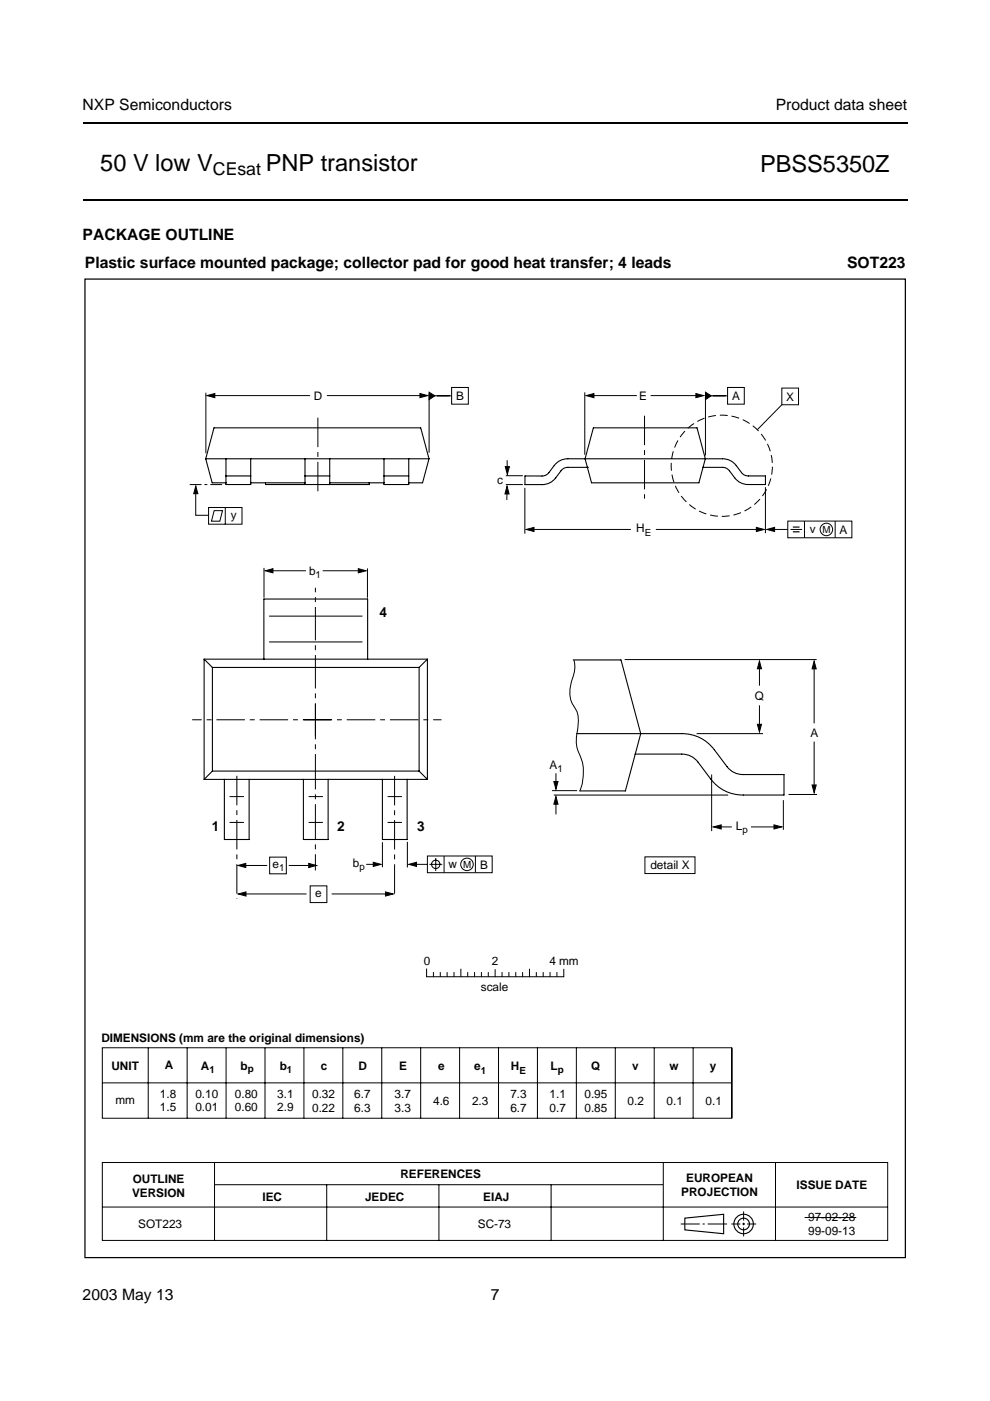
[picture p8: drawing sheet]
<svg xmlns="http://www.w3.org/2000/svg" width="210mm" height="297mm" viewBox="0 0 210 297" stroke-linecap="round" stroke-linejoin="round" font-family="sans-serif">
<path d="M17.5 26.1h174.9M17.5 42.4h174.9" fill="none" stroke="#000" stroke-width=".42"/>
<path d="M17.7 53.4h174.5v213.6h-174.5z" fill="#fff"/>
<g fill="none" stroke="#000" stroke-width=".21">
<path d="M43.6 83.3v12.8M44.9 83.9h20.9M69.3 83.9h20.5M91 83.4v12.6M91.6 83.9h4.1M95.8 82.2h3.5v3.5h-3.5zM107.5 97.6l.1 2.5M124 83.2v13.2M125 83.9h10M137.9 83.9h10.5M149.6 83.8v12.8M150.2 83.9h4"/>
<path d="M154.3 82.2h3.5v3.5h-3.5zM165.8 82.3h3.5v3.5h-3.5zM165.8 85.8l-5.2 5.3M41.5 103.6v5.7h2.7M44.2 107.6h7.1v3.5h-7.1zM45.4 108.3h1.8l-.6 2.2h-1.8zM47.8 107.6v3.5M107.2 100.9h3.7M107.2 102.7h3.7M107.5 104.1v1.9M111.3 103.4v9.8M112.4 112.3h21.4"/>
<path d="M139.1 112.3h21.9M162.3 103.3v9.7M163.5 112.3h3.5M167 110.5h13.6v3.5h-13.6zM167.6 112.3h2.5M170.6 110.5v3.5M177.1 110.5v3.5M56 120.4v6.3M57.1 136.1h19.7M57.1 130.6h19.7M57.2 121h7.7M68.4 121h8.3"/>
<path d="M77.9 120.5v6.2M121.7 139.9a7 7 0 0 1-.5 4.5 6.2 6.2 0 0 0 1 6.2 5.7 5.7 0 0 1 .4 3.3 9.9 9.9 0 0 0-.1 5.1 10 10 0 0 1 .4 8.7M132.4 139.8h40.8M147.7 155.5h14.1M161 140.9v4.5M161 149.5v4.9M172.6 141.3v12.1M172.6 157.2v9.8M48.7 168.9h3M48.7 174.4h3M65.5 168.9h2.9M65.5 174.4h2.9"/>
<path d="M81.1 178.6v5.3M82.2 168.9h3M82.2 174.4h3M86.4 178.5v5.4M117 167.6h5.4M117.4 168.6h37M117.9 163.9v2.9M117.9 169.9v2.8M150.9 164.2v12M152.2 175.3h3M159.2 175.3h5.4M166.1 169.6v6.3"/>
<path d="M167.2 168.4h6M51.4 183.5h5.2M51.4 189.5h13.6M57.2 181.7h3.5v3.6h-3.5zM61.2 183.5h5M65.8 187.8h3.5v3.6h-3.5zM70.3 189.5h12.2M77.6 183.3h2.3M87.6 183.3h3M90.6 181.5h13.8v3.5h-13.8zM91 183.3h2.8M92.4 181.9v2.8"/>
<path d="M94.2 181.5v3.5M100.8 181.5v3.5M136.7 181.7h10.7v3.5h-10.7zM90.4 205.5v1.6h29.1v-1.6M91.9 206.2v.8M93.3 206.2v.8M94.8 206.2v.8M96.3 206.2v.8M97.7 205.5v1.5M99.2 206.2v.8M100.6 206.2v.8M102.1 206.2v.8"/>
<path d="M103.5 206.2v.8M105 205.6v1.5M106.4 206.2v.8M107.9 206.2v.8M109.4 206.2v.8M110.8 206.2v.8M112.3 205.5v1.5M113.7 206.2v.8M115.2 206.2v.8M116.6 206.2v.8M118.1 206.2v.8M21.7 222.1h133.4v15h-133.4z"/>
<path d="M21.7 229.6h133.4M31.4 222.1v15M39.7 222.1v15M47.9 222.1v15M56.2 222.1v15M64.4 222.1v15M72.7 222.1v15M80.9 222.1v15M89.2 222.1v15M97.4 222.1v15M105.7 222.1v15M113.9 222.1v15"/>
<path d="M122.2 222.1v15M130.5 222.1v15M138.7 222.1v15M147 222.1v15M155.2 222.1v15M21.7 246.5h166.5v16.5h-166.5zM21.7 255.9h166.5M45.5 246.5v16.5M45.5 251.2h95M69.3 251.2v11.8M93.1 251.2v11.8M116.8 251.2v11.8"/>
<path d="M140.6 246.5v16.5M144.3 259.5h4.1M149 259.5h.4M150 259.5h4.2M155.1 259.5h1.9M157.4 259.5h.6M157.7 256.9v1.9M157.7 259.2v.6M158.4 259.5h1.9M164.4 246.5v16.5M170.6 258.1h11M157.7 260.2v1.9"/>
<circle cx="175.2" cy="112.3" r="1.33"/>
<circle cx="92.4" cy="183.3" r=".89"/>
<circle cx="99" cy="183.3" r="1.33"/>
</g>
<g fill="none" stroke="#000" stroke-width=".24">
<path d="M145.2 258.3l8.2-.8v4.1l-8.2-.8z"/>
<circle cx="157.7" cy="259.5" r="2.06"/>
<circle cx="157.7" cy="259.5" r="1.24"/>
</g>
<g fill="#000" stroke="#000" stroke-width=".21">
<path d="M43.9 83.9l1.6-.5v.9zM89 83.4l1.7 .5-1.7 .4zM91 83.2l1.2 .7-1.2 .8zM107.1 98.9h.9l-.4 1.7zM124.3 83.9l1.6-.5v.9zM147.5 83.4l1.7 .5-1.7 .4zM149.6 83.2l1.2 .7-1.2 .8zM41.5 103l.5 1.7h-.9zM107.5 103.1l.4 1.6h-.8zM111.6 112.3l1.6-.5v.9zM160.4 111.8l1.6 .5-1.6 .4zM162.6 112.3l1.6-.5v.9z"/>
<path d="M56.2 121l1.7-.4v.9zM76 120.6l1.6 .4-1.6 .5zM161 140.2l.5 1.6h-.9zM160.6 153.6h.9l-.5 1.6zM172.6 140.2l.5 1.6h-.9zM117.9 168.9l.4 1.6h-.9zM117.4 165.7h.9l-.4 1.6zM151.3 175.3l1.6-.4v.9zM164.1 174.9l1.6 .4-1.6 .5zM172.2 166.4h.9l-.5 1.7zM50.5 183.5l1.6-.4v.8zM50.5 189.5l1.7-.4v.9z"/>
<path d="M65.5 183.1l1.6 .4-1.6 .4zM79.1 182.8l1.7 .5-1.7 .4zM81.7 189.1l1.7 .4-1.7 .5zM86.7 183.3l1.6-.5v.9z"/>
</g>
<path d="M168.1 111.7h1.4M168.1 112.8h1.4" fill="none" stroke="#000" stroke-width=".25"/>
<path d="M47.1 102.7h-7" fill="none" stroke="#000" stroke-width=".21" stroke-dasharray="2.5 .6 .6 .6" stroke-linecap="butt"/>
<path d="M18 59.2h174v207.4h-174z" fill="none" stroke="#000" stroke-width=".26"/>
<circle cx="153" cy="98.8" r="10.7" fill="none" stroke="#000" stroke-width=".21" stroke-dasharray="1.7 .8" stroke-linecap="butt"/>
<path d="M67.4 88.6v16.3M136.7 88.1v17.6M50.2 164.5v26.1M83.7 164.5v26" fill="none" stroke="#000" stroke-width=".21" stroke-dasharray="6.2 1 1 1" stroke-linecap="butt"/>
<path d="M64.4 152.6h29.2M70.2 152.6h-29.5" fill="none" stroke="#000" stroke-width=".21" stroke-dasharray="6 1 1 1" stroke-linecap="butt"/>
<path d="M66.9 156.2v-31.6" fill="none" stroke="#000" stroke-width=".21" stroke-dasharray="7.1 1 1 1" stroke-linecap="butt"/>
<path d="M66.9 149.3v35.3" fill="none" stroke="#000" stroke-width=".21" stroke-dasharray="7.5 1 1 1" stroke-linecap="butt"/>
<g fill="none" stroke="#000" stroke-width=".23">
<path d="M43.6 97.3h47.4M43.6 97.3l1.4 5.1h2.9M43.6 97.3l1.8-6.6h43.8l1.8 6.6M47.9 97.3v5.4h5.3v-5.4M64.7 97.3v5.4M69.9 97.3v5.4M81.4 97.3v5.4h5.3v-5.4M91 97.3l-1.4 5.1h-2.9M124.5 99.1h.1M124.5 99.1h-4.1a1.76 1.76 0 0 0-1.4 .7 5.6 5.6 0 0 1-3 2.8l-1.1 .1h-3.6v-1.8h3.6a1.76 1.76 0 0 0 1.5-.7 5.6 5.6 0 0 1 2.9-2.8l1.1-.1h32.8a3.5 3.5 0 0 1 2.9 1.4 3.5 3.5 0 0 0 2.1 2.2h4.1v1.8h-3.6a3.5 3.5 0 0 1-2.9-1.4 3.6 3.6 0 0 0-2.2-2.2h-4.5M125.8 90.7h22l1.7 6.6-1.3 5.1h-22.8l-1.3-5.1zM47.9 100.9h5.3"/>
<path d="M53.2 102.4h11.5M56.3 102.4v.3h22v-.3M64.7 100.9h5.2M69.9 102.4h11.5M81.4 100.9h5.3M43.3 139.8v25.4M43.3 139.8l1.7 1.7M43.3 139.8h47.3M55.9 139.8v-12.8h22v12.8M90.6 139.8v25.4M90.6 139.8l-1.7 1.7M121.5 139.9h10.2l4.2 15.6-3.3 12.2h-9.7"/>
<path d="M45 141.5h43.9M45 141.5v22M88.9 141.5v22M122.2 155.5h22.3a8.4 8.4 0 0 1 7 3.5l2.6 3.5a4.2 4.2 0 0 0 3.5 1.7h8.6v4.4h-8.6a8.4 8.4 0 0 1-6.9-3.4l-3.1-4.1-.9-.6-1-.5-1.2-.1h-9.8M43.3 165.2h47.3M45 163.5h43.9M45 163.5l-1.7 1.7M47.6 165.2v12.8h5.2v-12.8M64.3 165.2v12.8h5.3v-12.8M81.1 165.2v12.8h5.2v-12.8M88.9 163.5l1.7 1.7"/>
</g>
<g font-size="5">
<text x="21.3" y="36.2">50 V low V</text>
<text x="56.4" y="36.2">PNP transistor</text>
<text x="161.2" y="36.4">PBSS5350Z</text>
</g>
<text font-size="3.7" x="45.1" y="37.1">CEsat</text>
<g font-size="3.3">
<text x="17.5" y="23.3">NXP Semiconductors</text>
<text x="164.5" y="23.3">Product data sheet</text>
<text x="17.5" y="50.8">PACKAGE OUTLINE</text>
<text x="18" y="56.8">Plastic surface mounted package; collector pad for good heat transfer; 4 leads</text>
<text x="179.6" y="56.8">SOT223</text>
<text x="17.5" y="275.6">2003 May 13</text>
<text x="104" y="275.6">7</text>
</g>
<g font-size="2.9">
<text x="80.5" y="130.8">4</text>
<text x="44.9" y="176.2">1</text>
<text x="71.5" y="176.2">2</text>
<text x="88.4" y="176.2">3</text>
</g>
<g font-size="2.5">
<text x="66.6" y="84.8">D</text>
<text x="96.7" y="84.8">B</text>
<text x="135.6" y="84.8">E</text>
<text x="155.2" y="84.8">A</text>
<text x="166.7" y="85">X</text>
<text x="105.4" y="102.5">c</text>
<text x="49" y="110">y</text>
<text x="134.9" y="112.9">H</text>
<text x="171.7" y="113">v</text>
<text x="178" y="113.2">A</text>
<text x="65.5" y="121.9">b</text>
<text x="160" y="148.3">Q</text>
<text x="171.8" y="156.3">A</text>
<text x="116.5" y="163.1">A</text>
<text x="156" y="176.1">L</text>
<text x="57.8" y="183.9">e</text>
<text x="74.8" y="183.9">b</text>
<text x="95.1" y="184">w</text>
<text x="101.8" y="184.2">B</text>
<text x="137.9" y="184.3">detail X</text>
<text x="66.8" y="190.3">e</text>
<text x="89.9" y="204.6">0</text>
<text x="104.3" y="204.6">2</text>
<text x="116.5" y="204.6">4 mm</text>
<text x="101.9" y="210.1">scale</text>
<text x="21.5" y="221">DIMENSIONS (mm are the original dimensions)</text>
<text x="23.6" y="226.8">UNIT</text>
<text x="34.9" y="226.8">A</text>
<text x="42.6" y="226.8">A</text>
<text x="51" y="226.8">b</text>
<text x="59.3" y="226.8">b</text>
<text x="68" y="226.8">c</text>
<text x="76" y="226.8">D</text>
<text x="84.6" y="226.8">E</text>
<text x="92.9" y="226.8">e</text>
<text x="100.6" y="226.8">e</text>
<text x="108.3" y="226.8">H</text>
<text x="116.7" y="226.8">L</text>
<text x="125.3" y="226.8">Q</text>
<text x="134" y="226.8">v</text>
<text x="142" y="226.8">w</text>
<text x="150.5" y="226.8">y</text>
<text x="33.9" y="232.7">1.8</text>
<text x="41.4" y="232.7">0.10</text>
<text x="49.8" y="232.7">0.80</text>
<text x="58.8" y="232.7">3.1</text>
<text x="66.2" y="232.8">0.32</text>
<text x="75.1" y="232.8">6.7</text>
<text x="83.7" y="232.8">3.7</text>
<text x="108.2" y="232.8">7.3</text>
<text x="116.5" y="232.8">1.1</text>
<text x="123.9" y="232.8">0.95</text>
<text x="24.5" y="234">mm</text>
<text x="33.9" y="235.6">1.5</text>
<text x="41.4" y="235.6">0.01</text>
<text x="49.8" y="235.6">0.60</text>
<text x="58.8" y="235.6">2.9</text>
<text x="66.2" y="235.7">0.22</text>
<text x="75.1" y="235.7">6.3</text>
<text x="83.7" y="235.7">3.3</text>
<text x="91.8" y="234.2">4.6</text>
<text x="100.1" y="234.2">2.3</text>
<text x="108.2" y="235.7">6.7</text>
<text x="116.5" y="235.7">0.7</text>
<text x="123.9" y="235.7">0.85</text>
<text x="133.1" y="234.2">0.2</text>
<text x="141.3" y="234.2">0.1</text>
<text x="149.6" y="234.2">0.1</text>
<text x="28.1" y="250.8">OUTLINE</text>
<text x="84.9" y="249.8">REFERENCES</text>
<text x="145.5" y="250.6">EUROPEAN</text>
<text x="28" y="253.8">VERSION</text>
<text x="55.7" y="254.6">IEC</text>
<text x="77.4" y="254.6">JEDEC</text>
<text x="102.5" y="254.6">EIAJ</text>
<text x="144.4" y="253.5">PROJECTION</text>
<text x="168.9" y="252.1">ISSUE DATE</text>
<text x="29.3" y="260.4">SOT223</text>
<text x="101.3" y="260.4">SC-73</text>
<text x="171.3" y="259">97-02-28</text>
<text x="171.3" y="261.9">99-09-13</text>
</g>
<g font-size="2.1">
<text x="136.7" y="113.7">E</text>
<text x="174.4" y="113">M</text>
<text x="66.9" y="122.5">1</text>
<text x="118.2" y="163.7">1</text>
<text x="157.4" y="176.7">p</text>
<text x="59.2" y="184.6">1</text>
<text x="76.2" y="184.5">p</text>
<text x="98.2" y="184">M</text>
<text x="44.4" y="227.4">1</text>
<text x="52.5" y="227.2">p</text>
<text x="60.8" y="227.4">1</text>
<text x="102" y="227.6">1</text>
<text x="110.1" y="227.6">E</text>
<text x="118.3" y="227.4">p</text>
</g>
</svg>
